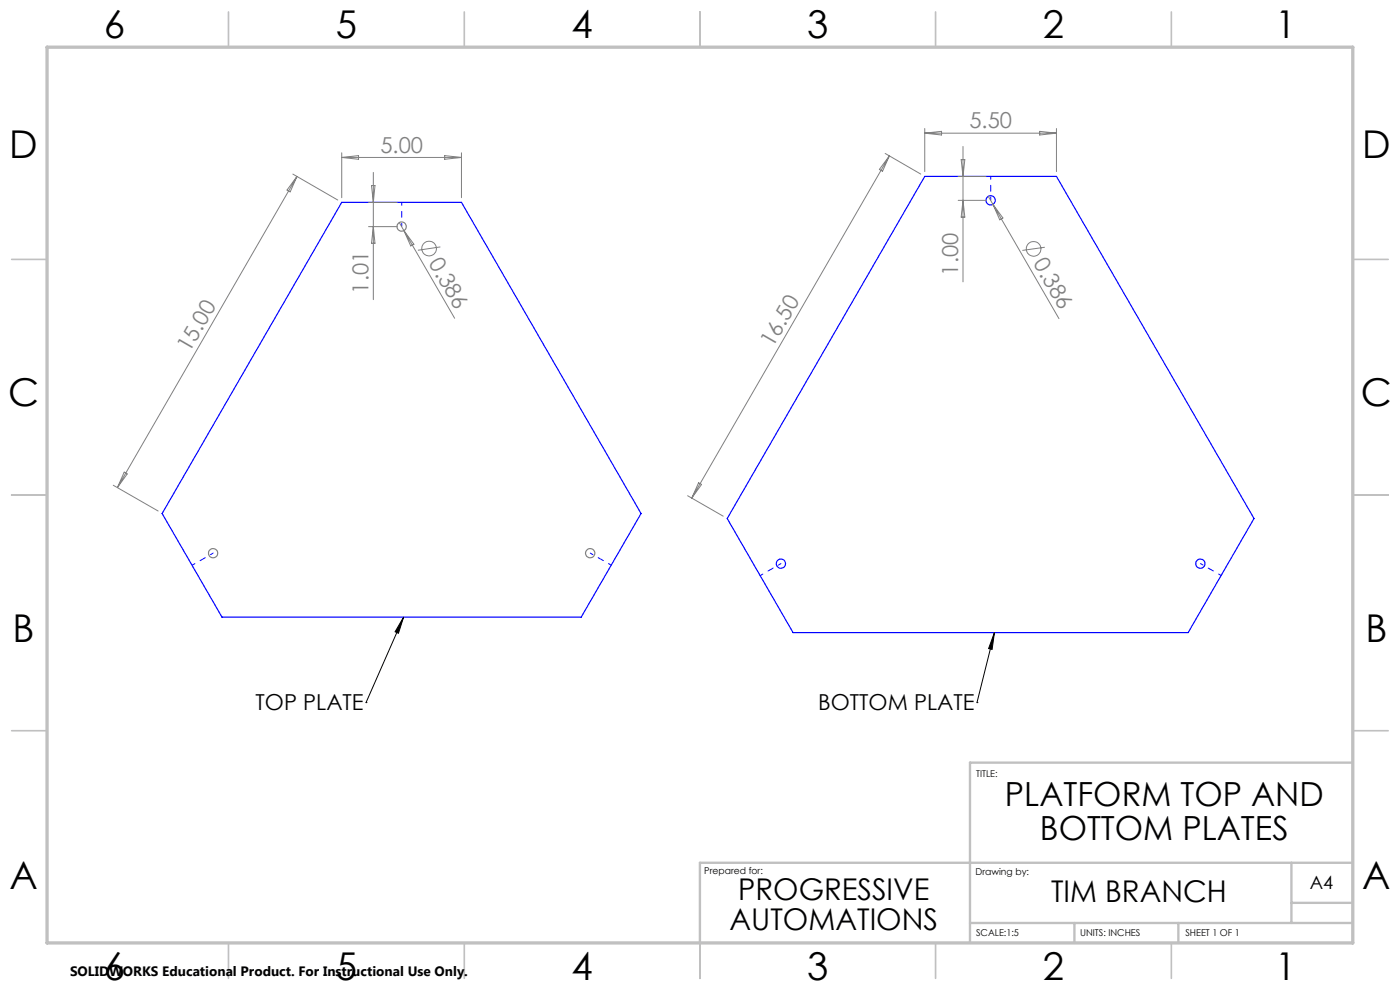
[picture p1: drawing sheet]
<svg xmlns="http://www.w3.org/2000/svg" width="297mm" height="210mm" viewBox="0 0 297 210" stroke-linecap="round" stroke-linejoin="round" font-family="sans-serif">
<g fill="none" stroke="#808080" stroke-width=".21">
<path d="M62.1 36.9l9.5 5.5M63 37.4l-38.1 66M63 37.4l-1.4 3.3-.7-.4zM72.5 32.4v9.5M72.5 33.4h25.4M72.5 33.4l3.6-.4v.8zM78.8 39.4h.8l-.4 3.5zM79.2 36.6v27M94.3 33l3.6 .4-3.6 .4zM97.9 32.4v9.5M187.8 32.6l7.5 4.3M188.7 33.1l-41.9 72.5"/>
<path d="M188.7 33.1l-1.5 3.2-.7-.4zM196.2 27.3v9.1M196.2 28.2h27.9M196.2 28.2l3.5-.3v.7zM203.3 37.4h5.9M203.9 33.9h.8l-.4 3.5zM204.3 31.1v28.7M220.6 27.9l3.5 .3-3.5 .4zM224.1 27.3v9.1M78.2 48.1h6M78.2 42.9h6M79.2 48.1l.4 3.5h-.8z"/>
<path d="M84.7 47.2l1 1.7M85.7 48.9l10.7 18.6M85.7 48.9l2.1 2.9-.7 .4zM93.4 52.4l-4.7 .7M203.3 42.5h5.9M204.3 42.5l.4 3.6h-.8zM209.7 41.7l.9 1.6M210.6 43.3l14 24.3M210.6 43.3l2.2 2.9-.7 .4zM221.7 52.4l-4.8 .7M24 102.9l9.5 5.5M26.4 100.1l.6 .4-2.1 2.9z"/>
<path d="M145.9 105.2l7.5 4.3M148.2 102.4l.6 .4-2 2.8z"/>
<circle cx="91" cy="52.7" r="1.55"/>
<circle cx="219.3" cy="52.8" r="1.56"/>
</g>
<g fill="none" stroke="#00f" stroke-width=".25">
<path d="M196.2 37.4h27.9l41.9 72.6-13.9 24.2h-83.9l-13.9-24.2zM72.5 42.9h25.4l38.1 66-12.7 22h-76.2l-12.7-22z"/>
<circle cx="210.2" cy="42.5" r=".98"/>
<circle cx="165.7" cy="119.6" r=".97"/>
<circle cx="254.7" cy="119.6" r=".98"/>
</g>
<g fill="none" stroke="#808080" stroke-width=".25">
<circle cx="85.2" cy="48.1" r=".98"/>
<circle cx="45.2" cy="117.3" r=".98"/>
<circle cx="125.2" cy="117.4" r=".98"/>
</g>
<path d="M85.6 130.9l-1.1 3.4-.7-.3zM85.6 130.9l-8 18.1M211 134.2l-.5 3.6-.8-.2zM211 134.2l-3.7 14.8M77.6 149h.1M207.3 149h.1" fill="none" stroke="#000" stroke-width=".21"/>
<g fill="none" stroke="#c0c0c0" stroke-width=".35">
<path d="M48.5 2.5v7.5M98.5 2.5v7.5M148.5 2.5v7.5M198.5 2.5v7.5M248.5 2.5v7.5M2.5 55h7.5M287 55h7.5M2.5 105h7.5M287 105h7.5M2.5 155h7.5M287 155h7.5M48.5 200v7.5"/>
<path d="M98.5 200v7.5M148.5 200v7.5M198.5 200v7.5M248.5 200v7.5"/>
</g>
<path d="M287 161.8h-81.2v38.2M205.8 195.8h81.2M227.9 195.8v4.2M250 195.8v4.2M274 183v12.8M274 191.5h13M287 183h-138.5v17" fill="none" stroke="#c0c0c0" stroke-width=".5"/>
<path d="M10 10h277v190h-277z" fill="none" stroke="#c0c0c0" stroke-width=".7"/>
<path d="M210.2 37.4v5.1M85.2 48v-5.1M45.2 117.3l-4.4 2.6M125.2 117.3l4.5 2.6M165.7 119.5l-4.4 2.6M254.7 119.5l4.4 2.6" fill="none" stroke="#00f" stroke-width=".21" stroke-dasharray="15.2 1.3 1.3 1.3" stroke-dashoffset="14.6"/>
<path d="M85.6 130.9l-1.1 3.4-.7-.3zM211 134.2l-.5 3.6-.8-.2z" fill="#000"/>
<g font-size="8.1">
<text x="22" y="8">6</text>
<text x="71.2" y="8">5</text>
<text x="121.2" y="8">4</text>
<text x="171.3" y="8">3</text>
<text x="221.3" y="8">2</text>
<text x="270.5" y="8">1</text>
<text x="2" y="33.6">D</text>
<text x="289" y="33.6">D</text>
<text x="1.7" y="86.1">C</text>
<text x="288.7" y="86.1">C</text>
<text x="2.7" y="136.1">B</text>
<text x="289.7" y="136.1">B</text>
<text x="2" y="188.6">A</text>
<text x="289" y="188.6">A</text>
<text x="22" y="208">6</text>
<text x="71.2" y="208">5</text>
<text x="121.2" y="208">4</text>
<text x="171.3" y="208">3</text>
<text x="221.3" y="208">2</text>
<text x="270.5" y="208">1</text>
</g>
<g font-size="7.1">
<text x="213.2" y="171">PLATFORM TOP AND</text>
<text x="220.6" y="178.1">BOTTOM PLATES</text>
</g>
<g font-size="6.3">
<text x="156.6" y="190.9">PROGRESSIVE</text>
<text x="223" y="191.4">TIM BRANCH</text>
<text x="154.7" y="197.2">AUTOMATIONS</text>
</g>
<g font-size="4.7" fill="#808080">
<text x="205.6" y="27.2">5.50</text>
<text x="80.7" y="32.4">5.00</text>
<text x="90.9" y="55.8" transform="rotate(60 90.9 55.8)">0.386</text>
<text x="203.3" y="58.5" transform="rotate(-90 203.3 58.5)">1.00</text>
<text x="219.1" y="55.9" transform="rotate(60 219.1 55.9)">0.386</text>
<text x="78.2" y="62.3" transform="rotate(-90 78.2 62.3)">1.01</text>
<text x="40.2" y="74.9" transform="rotate(-60 40.2 74.9)">15.00</text>
<text x="163.9" y="73.9" transform="rotate(-60 163.9 73.9)">16.50</text>
</g>
<g font-size="4.7">
<text x="54.2" y="150.7">TOP PLATE</text>
<text x="173.6" y="150.7">BOTTOM PLATE</text>
</g>
<text font-size="3.9" x="277.9" y="188.5">A4</text>
<text font-size="2.9" x="14.9" y="207.1">SOLIDWORKS Educational Product. For Instructional Use Only.</text>
<g font-size="2">
<text x="207.1" y="164.9">TITLE:</text>
<text x="149.4" y="185.4">Prepared for:</text>
<text x="207" y="185.5">Drawing by:</text>
<text x="207.1" y="198.6">SCALE:1:5</text>
<text x="229.1" y="198.6">UNITS: INCHES</text>
<text x="251.5" y="198.6">SHEET 1 OF 1</text>
</g>
</svg>
